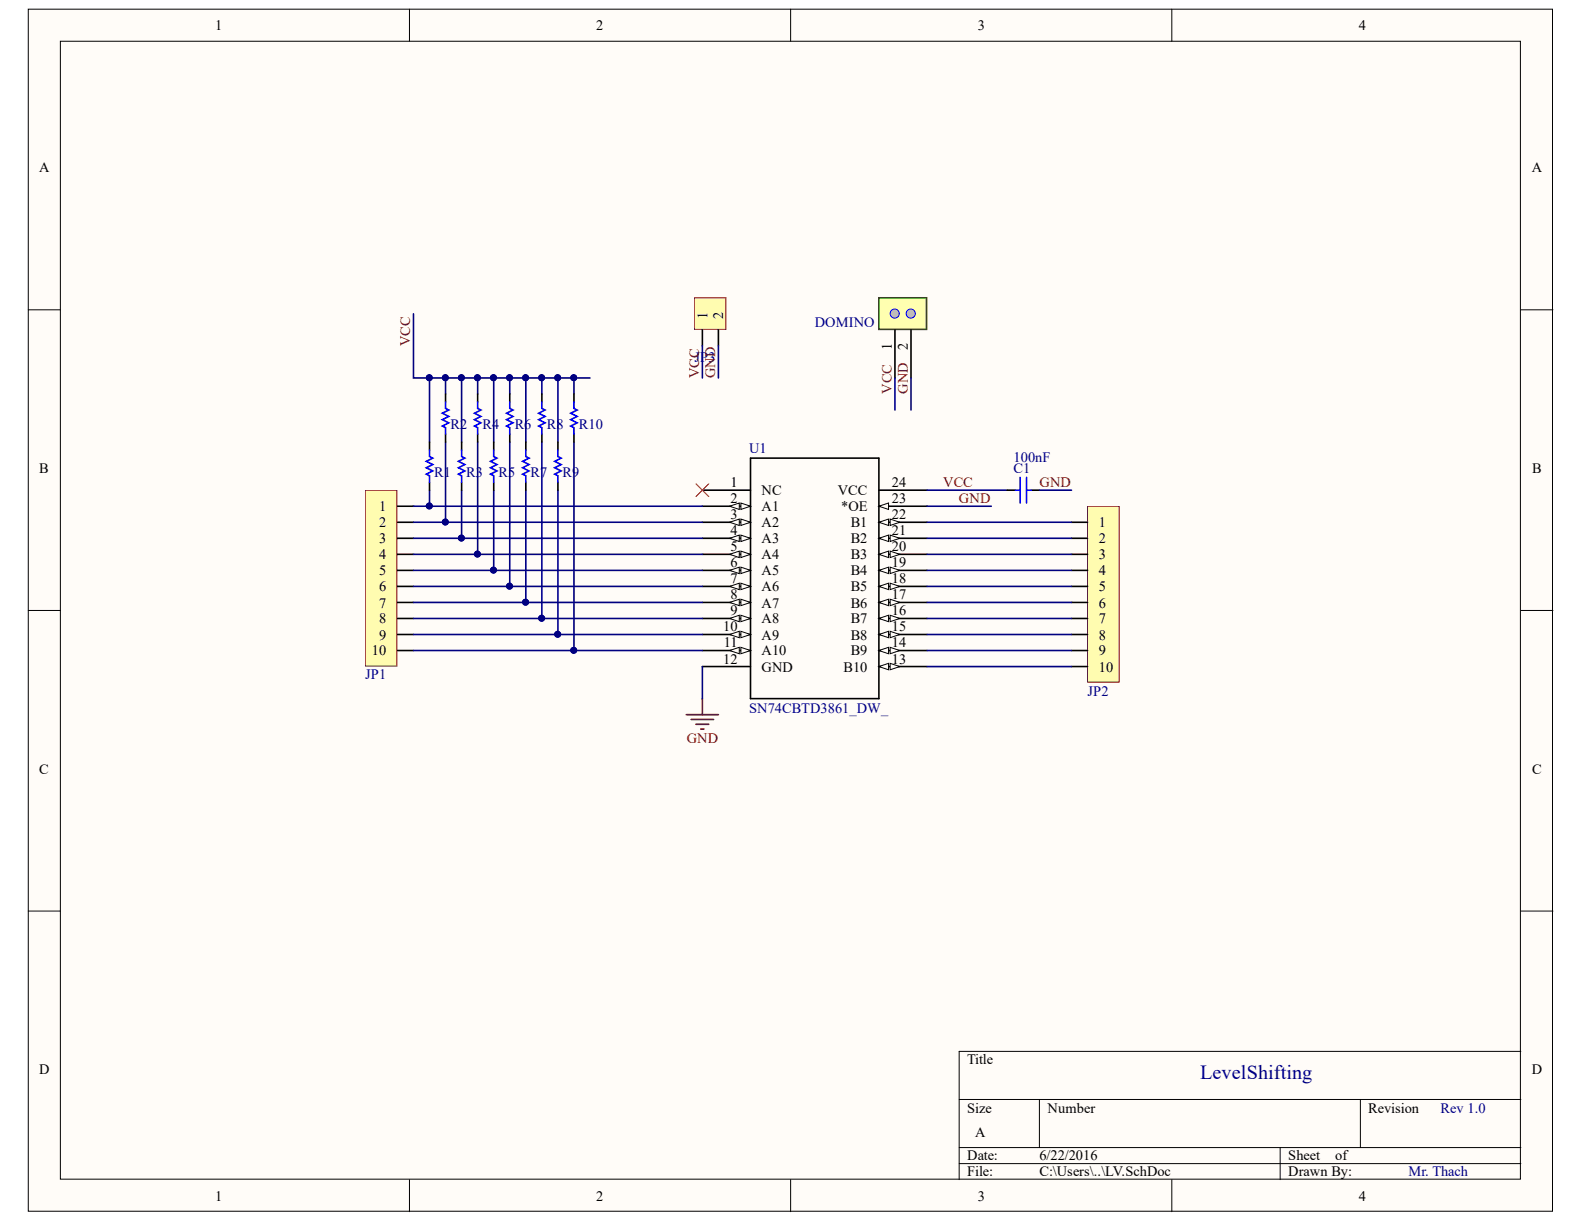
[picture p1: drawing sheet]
# Altium project SN74CBTD3861DW.PrjPcb
1 sheet, 16 parts. Net scope: global (net labels, ports and power ports of the same name join across sheets).
Board file: LV.PcbDoc

## Sheet LV.SchDoc: LevelShifting
size A; DrawnBy: Mr. Thach; Revision: Rev 1.0

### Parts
C1  100nF  [0805_C]
D1  DOMINO  [DOMINO2]
JP1  JP10  [HEAD10]  (value not drawn)
JP2  JP10  [HEAD10]  (value not drawn)
JP3  JP2  [HEAD2]  (value not drawn)
R1  0805_R  [0805_R]  (value not drawn)
R2  0805_R  [0805_R]  (value not drawn)
R3  0805_R  [0805_R]  (value not drawn)
R4  0805_R  [0805_R]  (value not drawn)
R5  0805_R  [0805_R]  (value not drawn)
R6  0805_R  [0805_R]  (value not drawn)
R7  0805_R  [0805_R]  (value not drawn)
R8  0805_R  [0805_R]  (value not drawn)
R9  0805_R  [0805_R]  (value not drawn)
R10  0805_R  [0805_R]  (value not drawn)
U1  SN74CBTD3861_DW_  [DW24-M]

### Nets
GND: C1.2 D1.2 JP3.2 U1.12(GND) U1.23(*OE)
VCC: C1.1 D1.1 JP3.1 R1.1 R2.1 R3.1 R4.1 R5.1 R6.1 R7.1 R8.1 R9.1 R10.1 U1.24(VCC)
NetJP1_1: JP1.1 R1.2 U1.2(A1)
NetJP1_2: JP1.2 R2.2 U1.3(A2)
NetJP1_3: JP1.3 R3.2 U1.4(A3)
NetJP1_4: JP1.4 R4.2 U1.5(A4)
NetJP1_5: JP1.5 R5.2 U1.6(A5)
NetJP1_6: JP1.6 R6.2 U1.7(A6)
NetJP1_7: JP1.7 R7.2 U1.8(A7)
NetJP1_8: JP1.8 R8.2 U1.9(A8)
NetJP1_9: JP1.9 R9.2 U1.10(A9)
NetJP1_10: JP1.10 R10.2 U1.11(A10)
NetJP2_1: JP2.1 U1.22(B1)
NetJP2_2: JP2.2 U1.21(B2)
NetJP2_3: JP2.3 U1.20(B3)
NetJP2_4: JP2.4 U1.19(B4)
NetJP2_5: JP2.5 U1.18(B5)
NetJP2_6: JP2.6 U1.17(B6)
NetJP2_7: JP2.7 U1.16(B7)
NetJP2_8: JP2.8 U1.15(B8)
NetJP2_9: JP2.9 U1.14(B9)
NetJP2_10: JP2.10 U1.13(B10)

Not connected (* = marked no-connect by the designer): U1 1(NC)*
